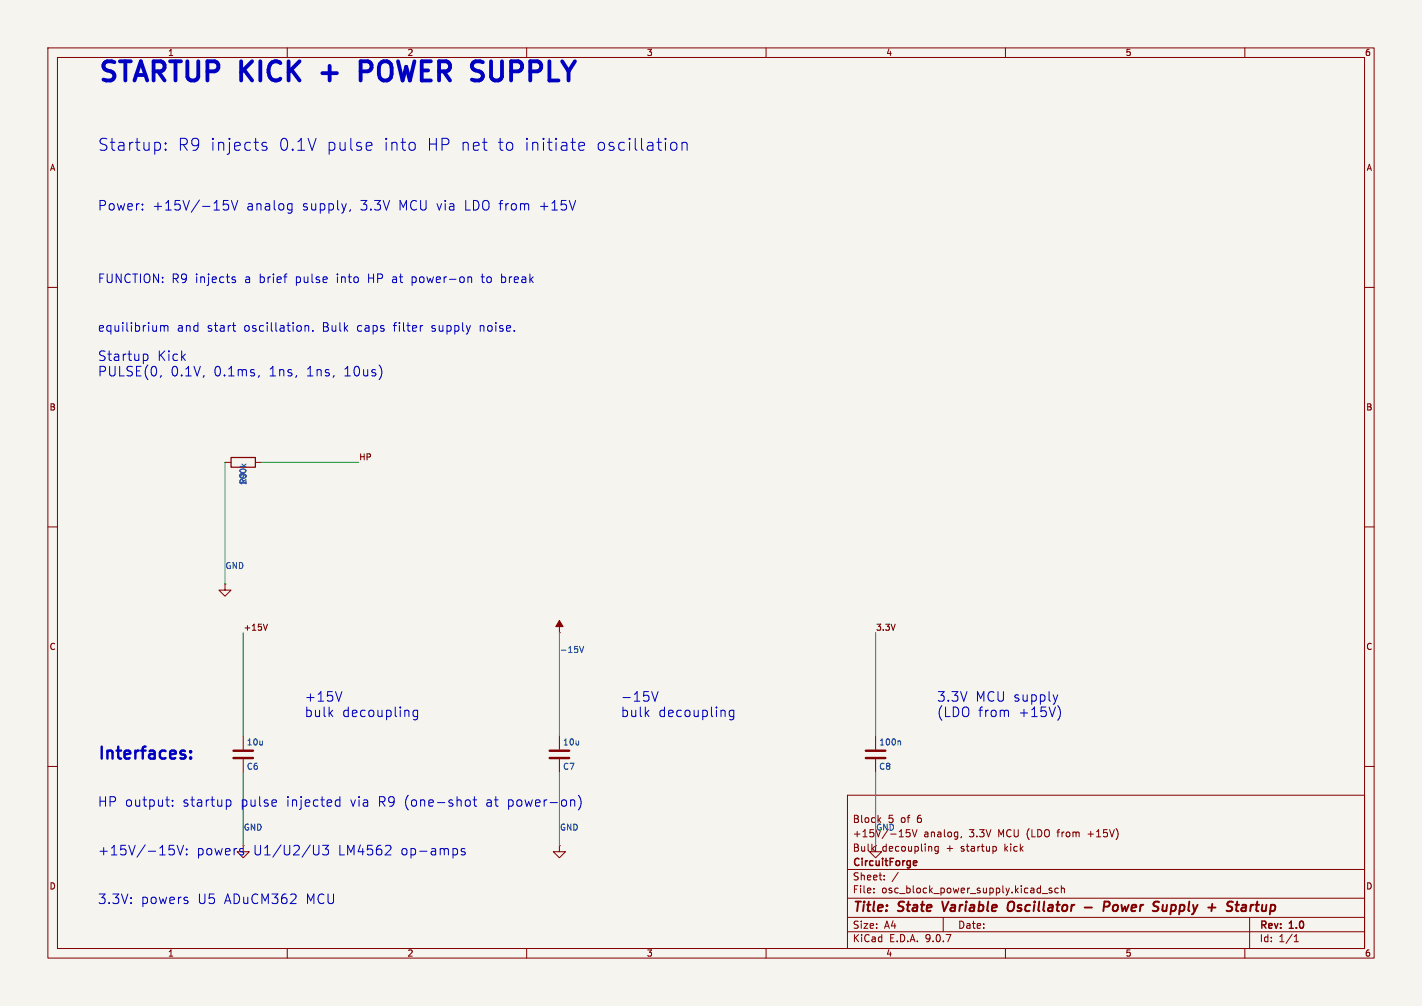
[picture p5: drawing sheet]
<svg xmlns="http://www.w3.org/2000/svg" width="297mm" height="210mm" viewBox="0 0 297 210" stroke-linecap="round" stroke-linejoin="round" font-family="sans-serif">
<path d="M0 0h297v210h-297z" fill="#f5f4ef" stroke="#f5f4ef" stroke-width=".21"/>
<g fill="none" stroke="#840000" stroke-width=".21">
<path d="M10 10h277v190h-277zM12 12h273v186h-273zM60 10v2M110 10v2M160 10v2M210 10v2M260 10v2M10 60h2M285 60h2M47 96.5h1.3M53.3 96.5h1.3M10 110h2"/>
<path d="M285 110h2M47 121.9v1.3h1.3l-1.3 1.3-1.3-1.3h1.3M47 121.9h.1M116.8 132.1h.1M116.8 129.5v2.6M50.8 153.7v2.8M50.8 158.5v2.8M116.8 153.7v2.8M116.8 158.5v2.8M182.9 153.7v2.8M182.9 158.5v2.8M10 160h2"/>
<path d="M50.8 176.5v1.3h1.3l-1.3 1.3-1.3-1.3h1.3M116.8 176.5v1.3h1.3l-1.3 1.3-1.2-1.3h1.2M116.8 176.5h.1M177 166h108v32h-108zM182.9 176.5v1.3h1.2l-1.2 1.3-1.3-1.3h1.3M182.9 176.5h.1M183.5 171.1l.5 .6M184 170.7l-.6 .6M187.8 174.7h.9M190 173.2h-.7l-.1 .7 .3-.1h.5l.1 .3-.1 .5-.2 .1-.6-.1M190.5 173.2l.5 1.5 .5-1.5M196 176.7v1.2l-.3 .3-.4-.1"/>
<path d="M196 176.8l-.5-.1-.3 .3 .2 .6h.6M200.8 174.6l-.1 .3M207.8 176.7l.3 .3v.4l-.3 .3M285 160h2M60 198v2M110 198v2M160 198v2M177 194.5h108M177 191.5h108M177 187.5h108M177 181.5h108M182.5 186.3v.1"/>
<path d="M182.5 185.5v.1M184.7 183.6v.1M184.7 182.8v.1M187.6 182.1l-1.3 2M197 191.5v3M210 198v2M217.7 186.5h1.1M219.7 185.5l-.4-.1-.2 .2 .1 .2 .5 .2v.3h-.6M221 185.5l-.4-.1-.3 .3 .2 .6h.5M221.7 185.5l.2-.1 .3 .1 .1 .9M221.7 184.9v1.5M260 198v2"/>
<path d="M261 191.5v6.5M270.3 196.6h.9M270.3 195.5l.4-.4v1.5"/>
</g>
<g fill="none" stroke="#840000" stroke-width=".4">
<path d="M196.8 188.2l.4 2M211.5 188.2a.77 .77 0 0 0-1 .7l-.1 .6 .2 .6a.71 .71 0 0 0 1-.2M226.5 189.4h1.6M230.6 189.3h.7l.3-.2a.51 .51 0 0 0-.1-.9h-.8l-.3 2M233.2 188.9l-.5 .1-.2 .3v.7l.5 .2M243.6 190l-.3 .2M243.8 188.9l-.2 1.3M256.2 190.1l.2 .1M257.5 188.3a.85 .85 0 0 0-1 .1l-.1 .6M258.4 188.2l-.2 1.7M259.7 188.9l.5 .1v1.2M260.2 190.1l-.7 .1"/>
<path d="M260.3 189.4h-.7M261.3 188.9l-.2 1.3"/>
</g>
<path d="M191 179.7l.4 .1 .1 .2-.7 .2M191.4 180.6l-.4 .1" fill="none" stroke="#840000" stroke-width=".3"/>
<path d="M48.8 156.7h4M48.8 158.2h4M114.8 156.7h4.1M114.8 158.2h4.1M180.8 156.7h4.1M180.8 158.2h4.1" fill="none" stroke="#840000" stroke-width=".51"/>
<path d="M116.8 129.5l.8 1.3h-1.5z" fill="#840000" stroke="#840000" stroke-width=".21"/>
<path d="M50.5 96.9l.5 .5M51.4 96.9l-.5 .3M121.1 134.9l.4 1.3 .4-1.3M187.9 154.7l.2 .2v.6" fill="none" stroke="#006464" stroke-width=".21"/>
<path d="M48.3 95.5h5v2h-5z" fill="none" stroke="#840000" stroke-width=".25"/>
<path d="M55.9 130.3l-.5 1.3" fill="none" stroke="#0f0f0f" stroke-width=".21"/>
<path d="M47 96.5v25.4M54.6 96.5h20.3M50.8 132.1v21.6M116.8 132.1v21.6M182.9 132.1v21.6M50.8 161.3v15.2M116.8 161.3v15.2M182.9 161.3v15.2" fill="none" stroke="#009600" stroke-width=".21"/>
<g fill="none" stroke="#0000c2" stroke-width=".21">
<path d="M33.4 29.9l.1 .3-.1 .9M34.6 31.1l.1 .2-.1 .1M34.6 31.1l-.1 .2 .1 .1M34.6 29.8v.3M34.6 31.1v.3M34.6 29.8l.1 .1-.1 .2M34.6 29.8l-.1 .1 .1 .2M55.7 29.8l-.6-.1-.4 .4 .1 .3 .9 .3 .1 .2-.1 .4-.3 .1-.7-.1M76.8 29.7l.8 .1 .1 .5-1.2 .2M77.6 31.3l-.8 .1M86.3 29.7l.4 .5v.7l-.4 .5M100.8 29.7h.9"/>
<path d="M101.5 31.4h.2M119.2 29.7h1M119.9 31.4h.3M120.9 30.5l1.2-.2-.1-.5-.7-.1-.4 .4 .1 1.2 .3 .1 .7-.1M140.2 29.9a.68 .68 0 0 1 .7-.2 .68 .68 0 0 1 .5 .5v.7a.68 .68 0 0 1-.5 .5 .68 .68 0 0 1-.7-.3M142.4 29.9a.62 .62 0 0 1 1.1 .2v1.3M142.4 29.7v1.7M29.8 43.7v.1M29.8 42.6v.2M47.7 41.8h-1l-.1 1 .3-.2 .7 .1 .2 .3-.1 .7-.3 .1h-.5l-.3-.1M48.3 41.8l.7 2 .7-2M48.5 58.3l.5 .1 .2 .3-.1 .2-.5 .1"/>
<path d="M48.5 57.9h.6M60.4 42.5l.6 .1M61 43.8h-.6M61 42.5v1.6a.54 .54 0 0 1-.7 .4M73.2 43.8l-.2 .3M97.7 58l.3-.2 .4 .1 .1 1.1M97.7 57.8v1.2M30.1 73.9h.4l.4 .4-.1 .8-.3 .2h-.4M33.5 68v1.2M33.5 68.1l.5-.1 .3 .2M33.7 78.4l-.2 .4M34.3 68.2l.3-.2h.4l.1 1.2"/>
<path d="M34.3 68.2v1M48.5 68h.7M48.9 69.1l.3 .1M54.1 78.4l-.2 .4M63.7 68.1l.3-.1h.4l.1 1.2M63.7 68v1.2M65.3 69v.2M79.6 76.8l.2 .7-.2 1.2M88.3 68h-.3M71.4 144.4l-.7 2M87.2 148.3v1.6a.54 .54 0 0 1-.8 .3M87.2 148.4l-.6-.1-.3 .3v.6l.2 .3h.7"/>
<path d="M136.1 144.4l.7 2 .6-2M153.3 148.3v1.6a.54 .54 0 0 1-.9 .3M153.3 148.4l-.6-.1-.4 .3v.6l.2 .3h.8M210.5 148.4l.1 1.2M220.9 145l-.5 1.4M220.9 147.3a2.29 2.29 0 0 1 0 3.1M34.6 167h.8M35.2 168.3h.2M36 168.1v.2M36 167.1v.2M36.3 176.5h-.9l-.1 .9 .3-.2 .6 .1 .2 .3-.1 .7-.3 .2h-.4l-.3-.2M37 176.5l.7 2 .6-2"/>
<path d="M39 177.2v.2M39 178.3v.2M47.3 167.1l.5-.1 .4 .4v.5l-.2 .3h-.7M50.6 177.8l.3 .3-.3 .4M50.6 177.1l.2 .1M57.7 167.1l.1 .4-1 .1M66.6 176.5v1.6l-.2 .3-.6 .1M67.4 176.5h1.2l-.7 .7a.54 .54 0 0 1 .7 .4v.5l-.2 .3-.7 .1-.3-.2M70.1 168.1l.3 .2 .6-.1M71 167.1l-.6-.1-.3 .2M71 166.3v2M81.5 176.6a.54 .54 0 0 1 .1 .7l-1.2 1.2h1.3"/>
<path d="M95.4 177.2l.2 .3v.6l-.2 .3M97.1 177.2l-.5-.1-.3 .3 .1 .3 .7 .2v.5h-.8M97.2 167.4a.54 .54 0 0 1 .5-.4 .54 .54 0 0 1 .5 .4v.5a.54 .54 0 0 1-.5 .4 .54 .54 0 0 1-.5-.4M98.8 167h.8M99.1 166.3v1.7l.1 .2 .4 .1M119.5 167h.3l.2 .3v1M120.8 166a2.29 2.29 0 0 1 0 3.1M39 188l.3 .2-.3 .4M39 187.3l.2 .1"/>
</g>
<path d="M39.8 158.1l.1 .1-.1 .2M39.8 158.1l-.1 .1 .1 .2M39.8 156.8v.3M39.8 158.1v.3M39.8 156.8l.1 .1-.1 .2M39.8 156.8l-.1 .1 .1 .2" fill="none" stroke="#0000c2" stroke-width=".5"/>
<path d="M77.2 13l-.4-.2h-1.5v4M77.2 14.7l-.4 .2h-1.5" fill="none" stroke="#0000c2" stroke-width=".8"/>
<g font-size="5.6" fill="#0000c2">
<text x="20.3" y="18.2">STARTUP KICK</text>
<text x="69" y="18.2">+</text>
<text x="78.6" y="18.2">POWER</text>
<text x="103.7" y="18.2">SUPPLY</text>
</g>
<g font-size="3.5" fill="#0000c2">
<text x="20.3" y="31.7">Startup:</text>
<text x="36.9" y="31.7">R9 injects</text>
<text x="57.9" y="31.7">0.1V</text>
<text x="67.9" y="31.7">pulse</text>
<text x="79.7" y="31.7">into</text>
<text x="88.8" y="31.7">HP net</text>
<text x="103.4" y="31.7">to</text>
<text x="109" y="31.7">initiate</text>
<text x="123.9" y="31.7">oscillation</text>
<text x="20.3" y="159.2">Interfaces:</text>
</g>
<g font-size="2.8" fill="#0000c2">
<text x="20.3" y="44.2">Power:</text>
<text x="31.7" y="44.2">+15V/-15V</text>
<text x="51.4" y="44.2">analog</text>
<text x="63.1" y="44.2">supply,</text>
<text x="75.2" y="44.2">3.3V</text>
<text x="83.3" y="44.2">MCU via</text>
<text x="97.1" y="44.2">LDO from</text>
<text x="112.8" y="44.2">+15V</text>
<text x="20.3" y="75.6">Startup</text>
<text x="32.8" y="75.6">Kick</text>
<text x="20.3" y="78.8">PULSE(0,</text>
<text x="35.5" y="78.8">0.1V,</text>
<text x="44.5" y="78.8">0.1ms,</text>
<text x="56.1" y="78.8">1ns,</text>
<text x="64" y="78.8">1ns,</text>
<text x="71.8" y="78.8">10us)</text>
<text x="63.5" y="146.7">+15V</text>
<text x="63.5" y="149.9">bulk</text>
<text x="71.4" y="149.9">decoupling</text>
<text x="129.5" y="146.7">-15V</text>
<text x="129.5" y="149.9">bulk</text>
<text x="137.4" y="149.9">decoupling</text>
<text x="195.6" y="146.7">3.3V</text>
<text x="195.6" y="149.9">(LDO</text>
<text x="203.6" y="146.7">MCU supply</text>
<text x="204.2" y="149.9">from</text>
<text x="212.6" y="149.9">+15V)</text>
<text x="20.3" y="168.6">HP output:</text>
<text x="38.1" y="168.6">startup</text>
<text x="50.2" y="168.6">pulse</text>
<text x="59.8" y="168.6">injected</text>
<text x="73.2" y="168.6">via</text>
<text x="79" y="168.6">R9 (one-shot</text>
<text x="101.6" y="168.6">at</text>
<text x="106.2" y="168.6">power-on)</text>
<text x="20.3" y="178.8">+15V/-15V:</text>
<text x="40.9" y="178.8">powers</text>
<text x="52.8" y="178.8">U1/U2/U3</text>
<text x="70.6" y="178.8">LM4562</text>
<text x="83.7" y="178.8">op-amps</text>
<text x="20.3" y="188.9">3.3V:</text>
<text x="29.3" y="188.9">powers</text>
<text x="41.2" y="188.9">U5</text>
<text x="46.8" y="188.9">ADuCM362</text>
<text x="63.9" y="188.9">MCU</text>
</g>
<g font-size="2.8" fill="#840000">
<text x="178" y="190.9">Title:</text>
<text x="187.7" y="190.9">State</text>
<text x="197.7" y="190.9">Variable</text>
<text x="212.1" y="190.9">Oscillator</text>
<text x="233.7" y="190.9">Power</text>
<text x="244.9" y="190.9">Supply</text>
<text x="257.1" y="190.9">+</text>
<text x="261.9" y="190.9">Startup</text>
</g>
<g font-size="2.5" fill="#0000c2">
<text x="20.3" y="59.3">FUNCTION:</text>
<text x="35.8" y="59.3">R9</text>
<text x="40.7" y="59.3">injects</text>
<text x="51.1" y="59.3">a brief</text>
<text x="61.9" y="59.3">pulse</text>
<text x="70.5" y="59.3">into</text>
<text x="77.1" y="59.3">HP at</text>
<text x="86.4" y="59.3">power-on</text>
<text x="101.2" y="59.3">to</text>
<text x="105.3" y="59.3">break</text>
<text x="20.3" y="69.5">equilibrium</text>
<text x="36.9" y="69.5">and</text>
<text x="43.2" y="69.5">start</text>
<text x="51" y="69.5">oscillation.</text>
<text x="67.4" y="69.5">Bulk</text>
<text x="74.7" y="69.5">caps</text>
<text x="82.4" y="69.5">filter</text>
<text x="90.4" y="69.5">supply</text>
<text x="100.6" y="69.5">noise.</text>
</g>
<g font-size="2.1" fill="#840000">
<text x="178" y="172">Block</text>
<text x="188.2" y="172">of</text>
<text x="191.7" y="172">6</text>
<text x="178" y="178">Bulk</text>
<text x="178" y="175">+15V/-15V</text>
<text x="184.2" y="178">decoupling</text>
<text x="192.9" y="175">analog,</text>
<text x="197.7" y="178">+</text>
<text x="200.8" y="178">startup</text>
<text x="202.5" y="175">3.3V</text>
<text x="208.6" y="175">MCU (LDO</text>
<text x="210.1" y="178">kick</text>
<text x="221.3" y="175">from</text>
<text x="227.7" y="175">+15V)</text>
<text x="178" y="184">Sheet:</text>
<text x="178" y="181.2">CircuitForge</text>
<text x="178" y="186.7">File:</text>
<text x="184.1" y="186.7">osc_block_power_supply.kicad_sch</text>
<text x="178" y="196.9">KiCad</text>
<text x="178" y="194.1">Size:</text>
<text x="184.7" y="194.1">A4</text>
<text x="185.7" y="196.9">E.D.A.</text>
<text x="193.3" y="196.9">9.0.7</text>
<text x="200" y="194.1">Date:</text>
<text x="263" y="194.3">Rev:</text>
<text x="263" y="196.9">Id:</text>
<text x="267.1" y="196.9">1/1</text>
<text x="269.4" y="194.3">1.0</text>
</g>
<text font-size="2.1" fill="#006464" x="185.4" y="172">5</text>
<g font-size="1.8" fill="#840000">
<text x="35" y="11.9">1</text>
<text x="85" y="11.9">2</text>
<text x="135" y="11.9">3</text>
<text x="185" y="11.9">4</text>
<text x="235" y="11.9">5</text>
<text x="285" y="11.9">6</text>
<text x="10.3" y="35.9">A</text>
<text x="285.3" y="35.9">A</text>
<text x="10.3" y="85.9">B</text>
<text x="285.3" y="85.9">B</text>
<text x="10.3" y="135.9">C</text>
<text x="285.3" y="135.9">C</text>
<text x="10.3" y="185.9">D</text>
<text x="285.3" y="185.9">D</text>
<text x="35" y="199.9">1</text>
<text x="85" y="199.9">2</text>
<text x="135" y="199.9">3</text>
<text x="185" y="199.9">4</text>
<text x="235" y="199.9">5</text>
<text x="285" y="199.9">6</text>
</g>
<g font-size="1.8" fill="#006464">
<text x="51.7" y="101.4" transform="rotate(-90 51.7 101.4)">100k</text>
<text x="51.7" y="101.2" transform="rotate(-90 51.7 101.2)">R9</text>
<text x="47" y="119">GND</text>
<text x="116.8" y="136.5">-15V</text>
<text x="51.4" y="155.8">10u</text>
<text x="117.5" y="155.8">10u</text>
<text x="183.5" y="155.8">100n</text>
<text x="51.4" y="160.9">C6</text>
<text x="117.5" y="160.9">C7</text>
<text x="183.5" y="160.9">C8</text>
<text x="50.8" y="173.6">GND</text>
<text x="116.8" y="173.6">GND</text>
<text x="182.9" y="173.6">GND</text>
</g>
<g font-size="1.8" fill="#0f0f0f">
<text x="74.9" y="96.2">HP</text>
<text x="50.8" y="131.7">+15V</text>
<text x="182.9" y="131.7">3.3V</text>
</g>
</svg>
